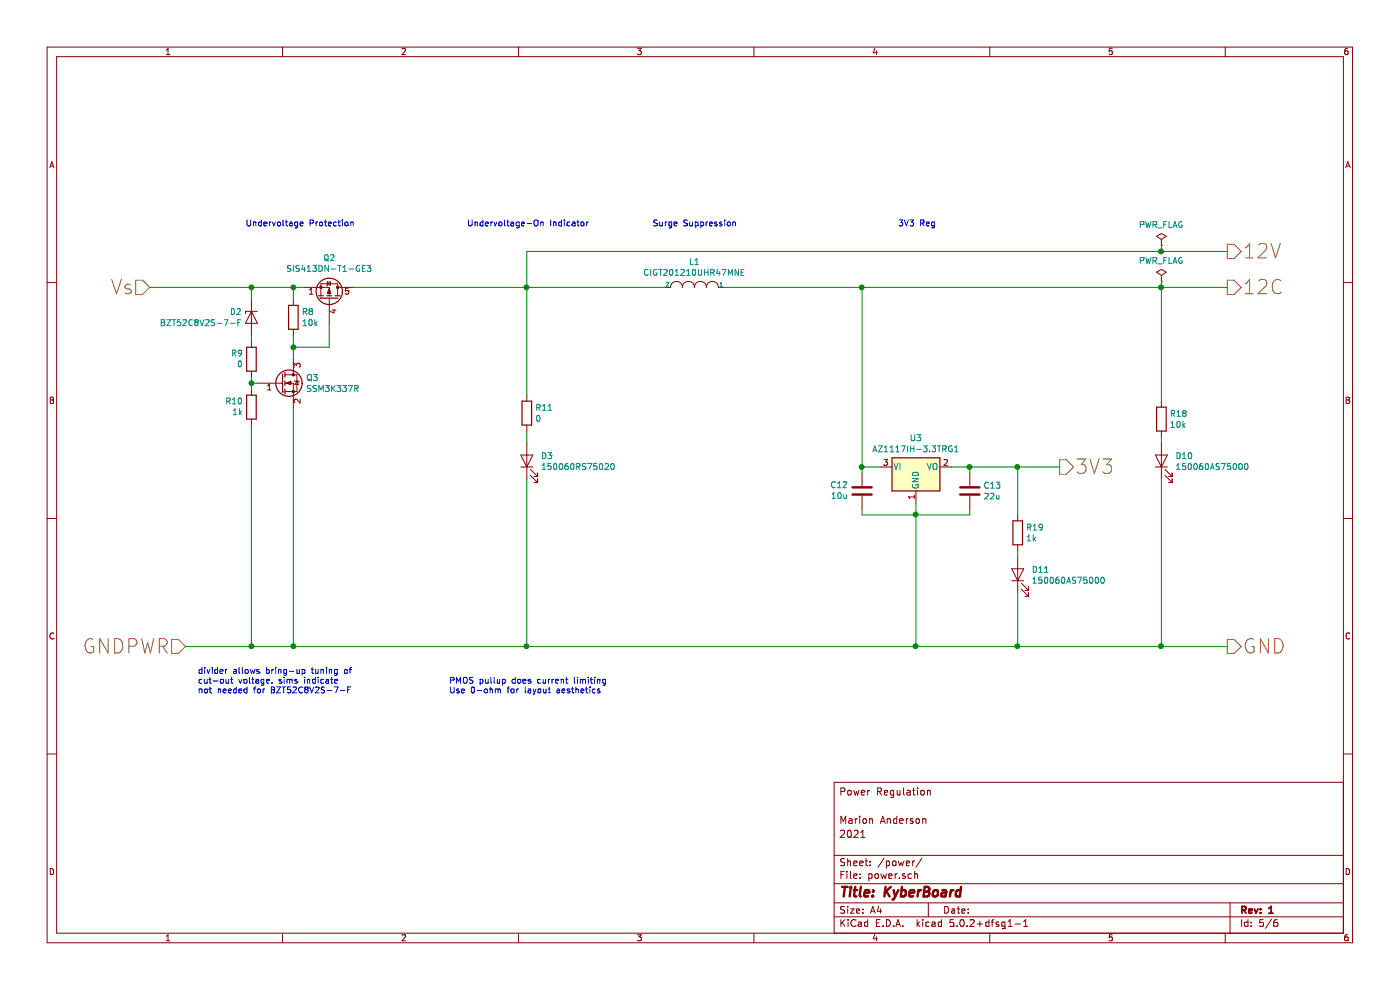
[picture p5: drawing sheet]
EESchema Schematic File Version 4
LIBS:KyberBoard-cache
EELAYER 26 0
EELAYER END
$Descr A4 11693 8268
encoding utf-8
Sheet 5 6
Title "KyberBoard"
Date ""
Rev "1"
Comp ""
Comment1 "2021"
Comment2 "Marion Anderson"
Comment3 ""
Comment4 "Power Regulation"
$EndDescr
Wire Wire Line
	9700 3650 9700 3700
$Comp
L Device:LED D?
U 1 1
P 9700 3850
AR Path="/60835C0E/60A05B02" Ref="D?"  Part="1" 
AR Path="/60A05B02" Ref="D?"  Part="1" 
AR Path="/60A0541C/60A05B02" Ref="D10"  Part="1" 
F 0 "D10" V 9738 3733 50  0000 R CNN
F 1 "150060AS75000" V 9647 3733 50  0000 R CNN
F 2 "LED_SMD:LED_0603_1608Metric_Pad1.05x0.95mm_HandSolder" H 9700 3850 50  0001 C CNN
F 3 "https://www.we-online.com/catalog/datasheet/150060AS75000.pdf" H 9700 3850 50  0001 C CNN
	1    9700 3850
	0    -1   -1   0   
$EndComp
$Comp
L Device:R R?
U 1 1
P 9700 3500
AR Path="/60835C0E/60A05B09" Ref="R?"  Part="1" 
AR Path="/60A05B09" Ref="R?"  Part="1" 
AR Path="/60A0541C/60A05B09" Ref="R18"  Part="1" 
F 0 "R18" H 9770 3546 50  0000 L CNN
F 1 "10k" H 9770 3455 50  0000 L CNN
F 2 "Resistor_SMD:R_0603_1608Metric_Pad1.05x0.95mm_HandSolder" V 9630 3500 50  0001 C CNN
F 3 "~" H 9700 3500 50  0001 C CNN
	1    9700 3500
	1    0    0    -1  
$EndComp
$Comp
L Regulator_Linear:AZ1117-3.3 U?
U 1 1
P 7650 3900
AR Path="/60835C0E/60A12C8F" Ref="U?"  Part="1" 
AR Path="/60A12C8F" Ref="U?"  Part="1" 
AR Path="/60A0541C/60A12C8F" Ref="U3"  Part="1" 
F 0 "U3" H 7650 4142 50  0000 C CNN
F 1 "AZ1117IH-3.3TRG1" H 7650 4051 50  0000 C CNN
F 2 "Package_TO_SOT_SMD:SOT-223-3_TabPin2" H 7650 4150 50  0001 C CIN
F 3 "https://www.diodes.com/assets/Datasheets/AZ1117I.pdf" H 7650 3900 50  0001 C CNN
	1    7650 3900
	1    0    0    -1  
$EndComp
$Comp
L Device:C C?
U 1 1
P 7200 4100
AR Path="/60835C0E/60A12C96" Ref="C?"  Part="1" 
AR Path="/60A12C96" Ref="C?"  Part="1" 
AR Path="/60A0541C/60A12C96" Ref="C12"  Part="1" 
F 0 "C12" H 7085 4054 50  0000 R CNN
F 1 "10u" H 7085 4145 50  0000 R CNN
F 2 "Capacitor_SMD:C_0603_1608Metric_Pad1.05x0.95mm_HandSolder" H 7238 3950 50  0001 C CNN
F 3 "~" H 7200 4100 50  0001 C CNN
	1    7200 4100
	1    0    0    1   
$EndComp
$Comp
L Device:C C?
U 1 1
P 8100 4100
AR Path="/60835C0E/60A12C9D" Ref="C?"  Part="1" 
AR Path="/60A12C9D" Ref="C?"  Part="1" 
AR Path="/60A0541C/60A12C9D" Ref="C13"  Part="1" 
F 0 "C13" H 7985 4146 50  0000 R CNN
F 1 "22u" H 7985 4055 50  0000 R CNN
F 2 "Capacitor_SMD:C_0603_1608Metric_Pad1.05x0.95mm_HandSolder" H 8138 3950 50  0001 C CNN
F 3 "~" H 8100 4100 50  0001 C CNN
	1    8100 4100
	-1   0    0    -1  
$EndComp
Wire Wire Line
	7650 4200 7650 4300
Connection ~ 7650 4300
$Comp
L Device:R R?
U 1 1
P 8500 4450
AR Path="/60835C0E/60A12CA7" Ref="R?"  Part="1" 
AR Path="/60A12CA7" Ref="R?"  Part="1" 
AR Path="/60A0541C/60A12CA7" Ref="R19"  Part="1" 
F 0 "R19" H 8570 4496 50  0000 L CNN
F 1 "1k" H 8570 4405 50  0000 L CNN
F 2 "Resistor_SMD:R_0603_1608Metric_Pad1.05x0.95mm_HandSolder" V 8430 4450 50  0001 C CNN
F 3 "~" H 8500 4450 50  0001 C CNN
	1    8500 4450
	1    0    0    -1  
$EndComp
Wire Wire Line
	8500 4600 8500 4650
Connection ~ 7200 3900
Wire Wire Line
	7200 3950 7200 3900
Wire Wire Line
	7200 3900 7350 3900
Wire Wire Line
	7200 4250 7200 4300
Wire Wire Line
	7200 4300 7650 4300
Wire Wire Line
	8100 4300 8100 4250
Wire Wire Line
	8100 3900 8100 3950
Text Notes 7500 1900 0    50   ~ 0
3V3 Reg
$Comp
L Device:LED D?
U 1 1
P 8500 4800
AR Path="/60835C0E/60A12CDB" Ref="D?"  Part="1" 
AR Path="/60A12CDB" Ref="D?"  Part="1" 
AR Path="/60A0541C/60A12CDB" Ref="D11"  Part="1" 
F 0 "D11" V 8538 4683 50  0000 R CNN
F 1 "150060AS75000" V 8447 4683 50  0000 R CNN
F 2 "LED_SMD:LED_0603_1608Metric_Pad1.05x0.95mm_HandSolder" H 8500 4800 50  0001 C CNN
F 3 "https://www.we-online.com/catalog/datasheet/150060AS75000.pdf" H 8500 4800 50  0001 C CNN
	1    8500 4800
	0    -1   -1   0   
$EndComp
$Comp
L pspice:INDUCTOR L?
U 1 1
P 5800 2400
AR Path="/60835C0E/60A16B37" Ref="L?"  Part="1" 
AR Path="/60A16B37" Ref="L?"  Part="1" 
AR Path="/60A0541C/60A16B37" Ref="L1"  Part="1" 
F 0 "L1" H 5800 2615 50  0000 C CNN
F 1 "CIGT201210UHR47MNE" H 5800 2524 50  0000 C CNN
F 2 "Capacitor_SMD:C_0805_2012Metric" H 5800 2400 50  0001 C CNN
F 3 "https://www.digikey.com/en/products/detail/samsung-electro-mechanics/CIGT201210UHR47MNE/7041214" H 5800 2400 50  0001 C CNN
	1    5800 2400
	-1   0    0    -1  
$EndComp
Text Notes 5450 1900 0    50   ~ 0
Surge Suppression
Text HLabel 1250 2400 0    118  Input ~ 0
Vs
Text HLabel 1550 5400 0    118  Input ~ 0
GNDPWR
Text HLabel 10250 2400 2    118  Output ~ 0
12C
Text HLabel 8850 3900 2    118  Output ~ 0
3V3
Wire Wire Line
	7200 2400 7200 3900
Wire Wire Line
	7950 3900 8100 3900
Wire Wire Line
	7650 4300 8100 4300
Text HLabel 10250 5400 2    118  Output ~ 0
GND
Wire Wire Line
	7650 5400 8500 5400
Wire Wire Line
	7650 4300 7650 5400
Wire Wire Line
	8500 4950 8500 5400
$Comp
L Device:D_Zener D?
U 1 1
P 2100 2650
AR Path="/60835C0E/60C2EEC7" Ref="D?"  Part="1" 
AR Path="/60C2EEC7" Ref="D?"  Part="1" 
AR Path="/609455AB/60C2EEC7" Ref="D?"  Part="1" 
AR Path="/60A0541C/60C2EEC7" Ref="D2"  Part="1" 
F 0 "D2" V 2054 2729 50  0000 L CNN
F 1 "BZT52C8V2S-7-F" V 2145 2729 50  0000 L CNN
F 2 "Diode_SMD:D_SOD-323_HandSoldering" H 2100 2650 50  0001 C CNN
F 3 "https://media.digikey.com/pdf/Data%20Sheets/Diodes%20PDFs/BZT52C2V0S-BZT52C39S.pdf" H 2100 2650 50  0001 C CNN
	1    2100 2650
	0    -1   1    0   
$EndComp
$Comp
L Device:R R?
U 1 1
P 2450 2650
AR Path="/60835C0E/60C2EECE" Ref="R?"  Part="1" 
AR Path="/60C2EECE" Ref="R?"  Part="1" 
AR Path="/609455AB/60C2EECE" Ref="R?"  Part="1" 
AR Path="/60A0541C/60C2EECE" Ref="R8"  Part="1" 
F 0 "R8" H 2520 2696 50  0000 L CNN
F 1 "10k" H 2520 2605 50  0000 L CNN
F 2 "Resistor_SMD:R_0603_1608Metric_Pad1.05x0.95mm_HandSolder" V 2380 2650 50  0001 C CNN
F 3 "~" H 2450 2650 50  0001 C CNN
	1    2450 2650
	1    0    0    -1  
$EndComp
$Comp
L Device:R R?
U 1 1
P 2100 3000
AR Path="/60835C0E/60C2EED5" Ref="R?"  Part="1" 
AR Path="/60C2EED5" Ref="R?"  Part="1" 
AR Path="/609455AB/60C2EED5" Ref="R?"  Part="1" 
AR Path="/60A0541C/60C2EED5" Ref="R9"  Part="1" 
F 0 "R9" H 2031 2954 50  0000 R CNN
F 1 "0" H 2031 3045 50  0000 R CNN
F 2 "Resistor_SMD:R_0603_1608Metric_Pad1.05x0.95mm_HandSolder" V 2030 3000 50  0001 C CNN
F 3 "~" H 2100 3000 50  0001 C CNN
	1    2100 3000
	1    0    0    1   
$EndComp
$Comp
L Device:R R?
U 1 1
P 2100 3400
AR Path="/60835C0E/60C2EEDC" Ref="R?"  Part="1" 
AR Path="/60C2EEDC" Ref="R?"  Part="1" 
AR Path="/609455AB/60C2EEDC" Ref="R?"  Part="1" 
AR Path="/60A0541C/60C2EEDC" Ref="R10"  Part="1" 
F 0 "R10" H 2031 3354 50  0000 R CNN
F 1 "1k" H 2031 3445 50  0000 R CNN
F 2 "Resistor_SMD:R_0603_1608Metric_Pad1.05x0.95mm_HandSolder" V 2030 3400 50  0001 C CNN
F 3 "~" H 2100 3400 50  0001 C CNN
	1    2100 3400
	1    0    0    1   
$EndComp
Wire Wire Line
	2100 2800 2100 2850
Wire Wire Line
	2100 3150 2100 3200
Connection ~ 2100 3200
Wire Wire Line
	2100 3200 2100 3250
Wire Wire Line
	2100 2400 2100 2500
Wire Wire Line
	2150 3200 2100 3200
Wire Wire Line
	2450 2800 2450 2900
Wire Wire Line
	2450 2400 2450 2500
Wire Wire Line
	2450 2900 2750 2900
Connection ~ 2450 2900
Wire Wire Line
	2450 2900 2450 3000
Text Notes 1650 5800 0    50   ~ 0
divider allows bring-up tuning of\ncut-out voltage. sims indicate\nnot needed for BZT52C8V2S-7-F
$Comp
L Device:R R?
U 1 1
P 4400 3450
AR Path="/609455AB/60C2EEF6" Ref="R?"  Part="1" 
AR Path="/60A0541C/60C2EEF6" Ref="R11"  Part="1" 
F 0 "R11" H 4470 3496 50  0000 L CNN
F 1 "0" H 4470 3405 50  0000 L CNN
F 2 "Resistor_SMD:R_0603_1608Metric_Pad1.05x0.95mm_HandSolder" V 4330 3450 50  0001 C CNN
F 3 "~" H 4400 3450 50  0001 C CNN
	1    4400 3450
	1    0    0    -1  
$EndComp
Text Notes 3900 1900 0    50   ~ 0
Undervoltage-On Indicator
Wire Wire Line
	2100 5400 2450 5400
Wire Wire Line
	2550 2400 2450 2400
Connection ~ 2450 2400
Wire Wire Line
	2450 2400 2100 2400
$Comp
L Device:Q_NMOS_GSD Q?
U 1 1
P 2350 3200
AR Path="/60835C30/60C2EF08" Ref="Q?"  Part="1" 
AR Path="/609455AB/60C2EF08" Ref="Q?"  Part="1" 
AR Path="/60A0541C/60C2EF08" Ref="Q3"  Part="1" 
F 0 "Q3" H 2556 3246 50  0000 L CNN
F 1 "SSM3K337R" H 2556 3155 50  0000 L CNN
F 2 "Package_TO_SOT_SMD:SOT-23" H 2550 3300 50  0001 C CNN
F 3 "https://toshiba.semicon-storage.com/info/docget.jsp?did=14758&prodName=SSM3K337R" H 2350 3200 50  0001 C CNN
	1    2350 3200
	1    0    0    -1  
$EndComp
Wire Wire Line
	2750 2700 2750 2900
$Comp
L KyberBoard:SIS413DN-T1-GE3 Q?
U 1 1
P 2750 2500
AR Path="/609455AB/60C2EF11" Ref="Q?"  Part="1" 
AR Path="/60A0541C/60C2EF11" Ref="Q2"  Part="1" 
F 0 "Q2" V 3093 2500 50  0000 C CNN
F 1 "SIS413DN-T1-GE3" V 3002 2500 50  0000 C CNN
F 2 "Package_SO:Vishay_PowerPAK_1212-8_Single" H 2950 2600 50  0001 C CNN
F 3 "https://www.vishay.com/docs/63262/sis413dn.pdf" H 2750 2500 50  0001 C CNN
	1    2750 2500
	0    1    -1   0   
$EndComp
Wire Wire Line
	4400 3600 4400 3700
Text Notes 3750 5800 0    50   ~ 0
PMOS pullup does current limiting\nUse 0-ohm for layout aesthetics
$Comp
L power:PWR_FLAG #FLG0101
U 1 1
P 9700 2350
F 0 "#FLG0101" H 9700 2425 50  0001 C CNN
F 1 "PWR_FLAG" H 9700 2524 50  0000 C CNN
F 2 "" H 9700 2350 50  0001 C CNN
F 3 "~" H 9700 2350 50  0001 C CNN
	1    9700 2350
	1    0    0    -1  
$EndComp
Wire Wire Line
	2450 3400 2450 5400
Wire Wire Line
	2100 3550 2100 5400
Text HLabel 10250 2100 2    118  Output ~ 0
12V
Text Notes 2050 1900 0    50   ~ 0
Undervoltage Protection
Wire Wire Line
	4400 2400 4400 3300
Connection ~ 7650 5400
Wire Wire Line
	2950 2400 4400 2400
Wire Wire Line
	8500 4300 8500 3900
$Comp
L Device:LED D?
U 1 1
P 4400 3850
AR Path="/60835C0E/60C813CE" Ref="D?"  Part="1" 
AR Path="/60C813CE" Ref="D?"  Part="1" 
AR Path="/60A0541C/60C813CE" Ref="D3"  Part="1" 
F 0 "D3" V 4438 3733 50  0000 R CNN
F 1 "150060RS75020" V 4347 3733 50  0000 R CNN
F 2 "LED_SMD:LED_0603_1608Metric_Pad1.05x0.95mm_HandSolder" H 4400 3850 50  0001 C CNN
F 3 "https://www.we-online.com/catalog/datasheet/150060AS75000.pdf" H 4400 3850 50  0001 C CNN
	1    4400 3850
	0    -1   -1   0   
$EndComp
Wire Wire Line
	4400 4000 4400 5400
Connection ~ 4400 5400
Wire Wire Line
	4400 5400 7650 5400
Wire Wire Line
	2450 5400 4400 5400
Connection ~ 2450 5400
Wire Wire Line
	6050 2400 7200 2400
Connection ~ 7200 2400
Wire Wire Line
	7200 2400 9700 2400
Wire Wire Line
	4400 2400 5550 2400
Connection ~ 4400 2400
Wire Wire Line
	4400 2100 4400 2400
Wire Wire Line
	9700 4000 9700 5400
Connection ~ 9700 5400
Wire Wire Line
	9700 5400 10250 5400
Connection ~ 9700 2400
Wire Wire Line
	9700 2400 10250 2400
Wire Wire Line
	9700 2400 9700 3350
Connection ~ 8500 3900
Wire Wire Line
	9700 2350 9700 2400
$Comp
L power:PWR_FLAG #FLG0102
U 1 1
P 9700 2050
F 0 "#FLG0102" H 9700 2125 50  0001 C CNN
F 1 "PWR_FLAG" H 9700 2224 50  0000 C CNN
F 2 "" H 9700 2050 50  0001 C CNN
F 3 "~" H 9700 2050 50  0001 C CNN
	1    9700 2050
	1    0    0    -1  
$EndComp
Wire Wire Line
	9700 2050 9700 2100
Wire Wire Line
	9700 2100 10250 2100
Wire Wire Line
	9700 2100 4400 2100
Connection ~ 9700 2100
Connection ~ 8500 5400
Wire Wire Line
	8500 5400 9700 5400
Wire Wire Line
	8500 3900 8100 3900
Connection ~ 8100 3900
Wire Wire Line
	8500 3900 8850 3900
Wire Wire Line
	2100 2400 1250 2400
Connection ~ 2100 2400
Wire Wire Line
	2100 5400 1550 5400
Connection ~ 2100 5400
$EndSCHEMATC
